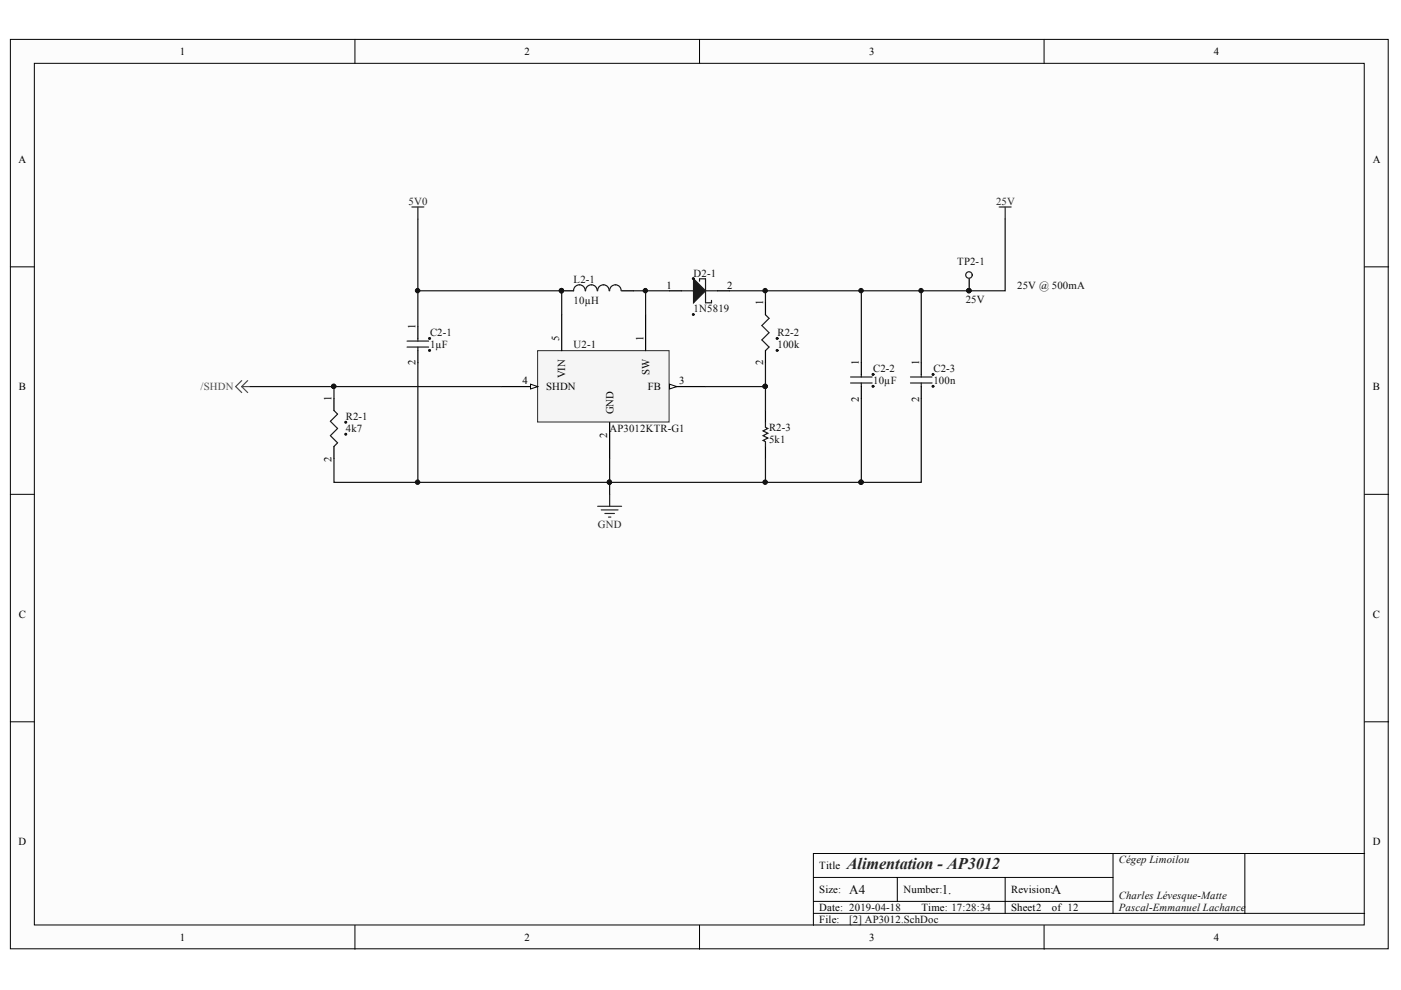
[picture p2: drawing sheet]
<svg xmlns="http://www.w3.org/2000/svg" width="297mm" height="210mm" viewBox="0 0 297 210" stroke-linecap="round" stroke-linejoin="round" font-family="sans-serif">
<g fill="#fcfcfc" stroke="#000" stroke-width=".21">
<path d="M2.2 8.4h292.1v192.8h-292.1z"/>
<path d="M7.3 13.4h281.9v182.7h-281.9z"/>
</g>
<g fill="none" stroke="#000" stroke-width=".21">
<path d="M75.3 8.4v5M148.3 8.4v5M221.4 8.4v5M2.2 56.6h5.1M289.3 56.6h5.1M2.2 104.8h5.1M289.3 104.8h5.1M2.2 153h5.1M289.3 153h5.1M75.3 196.2v5.1M148.3 196.2v5.1M172.5 186h63.5"/>
<path d="M172.5 193.7h116.8M172.5 191.1h63.5M190.2 186v5.1M213.1 186v7.7M221.4 196.2v5.1M236 181v12.7M263.9 181h-91.4v15.2M289.3 181h-25.4v12.7"/>
</g>
<path d="M88.6 46.4v22.9M213.1 46.4v15.3h-58.4M88.6 76.9v25.4M134.3 61.7h7.7M162.3 61.7v2.5M182.6 61.7v15.2M53 82h17.8v2.5M162.3 97.2v5.1M182.6 84.5v17.8h-111.8v-5.1" fill="none" stroke="#0e0e0e" stroke-width=".25"/>
<g fill="#0e0e0e" stroke="#0e0e0e" stroke-width=".21">
<circle cx="162.2" cy="61.6" r=".47"/>
<circle cx="88.5" cy="102.2" r=".47"/>
<circle cx="182.6" cy="61.6" r=".47"/>
<circle cx="164.8" cy="71.8" r=".21"/>
<circle cx="164.8" cy="74.3" r=".21"/>
<circle cx="91.1" cy="71.8" r=".21"/>
<circle cx="91.1" cy="74.3" r=".21"/>
<circle cx="73.3" cy="89.5" r=".2"/>
<circle cx="73.3" cy="92.1" r=".2"/>
<circle cx="147" cy="59.1" r=".2"/>
<circle cx="147" cy="66.7" r=".2"/>
<circle cx="182.6" cy="102.2" r=".47"/>
<circle cx="119" cy="61.6" r=".46"/>
<circle cx="162.2" cy="102.2" r=".47"/>
<circle cx="185.1" cy="79.4" r=".22"/>
<circle cx="185.1" cy="81.9" r=".21"/>
<circle cx="70.8" cy="81.9" r=".46"/>
</g>
<g fill="none" stroke="#1c1c1c" stroke-width=".25">
<path d="M148.3 59.6v-.5h1.3v5.1h1.3v-.5M86.3 73.6h4.6M86.3 72.3h4.6M88.6 71.8v.5M88.6 73.6v.7M124.1 61.7a1.23 1.23 0 0 0-1.3-1.3 1.23 1.23 0 0 0-1.2 1.3M126.6 61.7a1.23 1.23 0 0 0-1.2-1.3 1.23 1.23 0 0 0-1.3 1.3M129.2 61.7a1.22 1.22 0 0 0-1.3-1.3 1.22 1.22 0 0 0-1.2 1.3M131.7 61.7a1.22 1.22 0 0 0-1.2-1.3 1.22 1.22 0 0 0-1.2 1.3M144.5 61.7h2.5M149.6 61.7h2.5M162.3 66.7l.8 .8-1.6 1.5 1.6 1.5-1.6 1.6 1.6 1.5-.8 .7"/>
<path d="M180.3 79.9h4.6M182.6 79.4v.5M70.8 87l.8 .8-1.6 1.5 1.6 1.5-1.6 1.6 1.6 1.5-.8 .8M162.3 89.6v1l.5 .2-1 .6 1 .5-1 .5 1 .5-1 .5 .5 .2v1.1M180.3 81.2h4.6M182.6 81.2v.8"/>
</g>
<g fill="none" stroke="#000" stroke-width=".25">
<path d="M88.6 69.3v2.5M88.6 74.3v2.6M119.1 61.7h2.5M131.8 61.7h2.5M142 61.7h2.5M152.1 61.7h2.6M162.3 64.2v2.5M162.3 74.3v2.6M182.6 76.9v2.5M70.8 84.5v2.5M70.8 94.7v2.5M162.3 87v2.6"/>
<path d="M162.3 94.7v2.5M182.6 82v2.5"/>
</g>
<path d="M147 59.1l2.6 2.6-2.6 2.5z" fill="#1c1c1c" stroke="#1c1c1c" stroke-width=".25"/>
<path d="M51.2 82l1.3 1.2M51.2 80.7l-1.2 1.3 1.2 1.2M51.2 82h1.8M52.5 80.7l-1.3 1.3" fill="none" stroke="#4c4c4c" stroke-width=".25"/>
<path d="M87.3 43.9h2.6M88.6 43.9v2.5M211.8 43.9h2.6M213.1 43.9v2.5M126.7 107.3h5.1M127.5 108.1h3.5M128.2 108.9h2.1M129 109.6h.5M129.3 104.8v2.5" fill="none" stroke="#262626" stroke-width=".25"/>
<path d="M114 74.3h27.9v15.2h-27.9z" fill="#f5f5f5" stroke="#262626" stroke-width=".21"/>
<path d="M136.9 66.7v7.6M129.3 89.6v7.6M142 82h7.6" fill="none" stroke="#000" stroke-width=".25"/>
<path d="M142 81.5l1.5 .5-1.5 .5z" fill="#fcfcfc" stroke="#000" stroke-width=".21"/>
<path d="M106.4 82h7.6" fill="none" stroke="#000" stroke-width=".25"/>
<path d="M112.5 81.5l1.5 .5-1.5 .5z" fill="#fcfcfc" stroke="#000" stroke-width=".21"/>
<path d="M205.5 59.1v2.6M119.1 66.7v7.6M195.3 76.9v2.5M195.3 82v2.5" fill="none" stroke="#000" stroke-width=".25"/>
<path d="M88.6 61.7h30.5v5M136.9 61.7v5M162.3 76.9v5.1h-12.7M195.3 61.7v15.2M70.8 82h35.6M129.3 97.2v7.6M162.3 82v5M195.3 84.5v17.8h-12.7" fill="none" stroke="#0e0e0e" stroke-width=".25"/>
<g fill="#0e0e0e" stroke="#0e0e0e" stroke-width=".21">
<circle cx="129.2" cy="102.2" r=".46"/>
<circle cx="70.8" cy="81.9" r=".46"/>
<circle cx="119" cy="61.6" r=".46"/>
<circle cx="88.5" cy="61.6" r=".47"/>
<circle cx="136.8" cy="61.6" r=".46"/>
<circle cx="205.4" cy="61.6" r=".47"/>
<circle cx="197.8" cy="79.4" r=".21"/>
<circle cx="197.8" cy="81.9" r=".2"/>
<circle cx="195.3" cy="61.6" r=".46"/>
<circle cx="182.6" cy="102.2" r=".47"/>
<circle cx="162.2" cy="81.9" r=".46"/>
</g>
<g fill="none" stroke="#1c1c1c" stroke-width=".25">
<path d="M193 79.9h4.6M195.3 79.4v.5M193 81.2h4.6M195.3 81.2v.8"/>
<circle cx="205.4" cy="58.3" r=".69"/>
</g>
<text font-size="3.5" fill="#262626" x="179.5" y="184.3">Alimentation - AP3012</text>
<g font-size="2.8" fill="#0e0e0e">
<text x="180.1" y="189.5">A4</text>
<text x="199.7" y="189.5">1.</text>
<text x="223" y="189.5">A</text>
</g>
<g font-size="2.3">
<text x="38.1" y="11.7">1</text>
<text x="111.2" y="11.7">2</text>
<text x="184.3" y="11.7">3</text>
<text x="257.4" y="11.7">4</text>
<text x="3.9" y="34.5">A</text>
<text x="291.1" y="34.5">A</text>
<text x="141.3" y="61.2">1</text>
<text x="154.2" y="61.2">2</text>
<text x="161.8" y="64.7" transform="rotate(-90 161.8 64.7)">1</text>
<text x="88.1" y="69.8" transform="rotate(-90 88.1 69.8)">1</text>
<text x="88.1" y="77.5" transform="rotate(-90 88.1 77.5)">2</text>
<text x="118.6" y="72.3" transform="rotate(-90 118.6 72.3)">5</text>
<text x="136.4" y="72.3" transform="rotate(-90 136.4 72.3)">1</text>
<text x="161.8" y="77.5" transform="rotate(-90 161.8 77.5)">2</text>
<text x="182.1" y="77.4" transform="rotate(-90 182.1 77.4)">1</text>
<text x="194.9" y="77.4" transform="rotate(-90 194.9 77.4)">1</text>
<text x="4" y="82.7">B</text>
<text x="110.8" y="81.5">4</text>
<text x="115.8" y="82.7">SHDN</text>
<text x="119.8" y="80.2" transform="rotate(-90 119.8 80.2)">VIN</text>
<text x="137.3" y="82.7">FB</text>
<text x="137.7" y="79.6" transform="rotate(-90 137.7 79.6)">SW</text>
<text x="144" y="81.5">3</text>
<text x="291.1" y="82.7">B</text>
<text x="70.3" y="85" transform="rotate(-90 70.3 85)">1</text>
<text x="130.1" y="87.8" transform="rotate(-90 130.1 87.8)">GND</text>
<text x="182.1" y="85.2" transform="rotate(-90 182.1 85.2)">2</text>
<text x="194.9" y="85.2" transform="rotate(-90 194.9 85.2)">2</text>
<text x="128.7" y="92.8" transform="rotate(-90 128.7 92.8)">2</text>
<text x="70.3" y="97.8" transform="rotate(-90 70.3 97.8)">2</text>
<text x="4" y="131">C</text>
<text x="291.1" y="131">C</text>
<text x="3.9" y="179.2">D</text>
<text x="291.1" y="179.2">D</text>
<text x="173.7" y="184.3">Title</text>
<text x="173.7" y="189.4">Size:</text>
<text x="191.6" y="189.4">Number:</text>
<text x="214.4" y="189.4">Revision:</text>
<text x="173.7" y="193.2">Date: 2019-04-18</text>
<text x="173.7" y="195.7">File:</text>
<text x="195.4" y="193.2">Time: 17:28:34</text>
<text x="214.4" y="193.2">Sheet2</text>
<text x="223" y="193.2">of 12</text>
<text x="38.1" y="199.5">1</text>
<text x="111.2" y="199.5">2</text>
<text x="184.3" y="199.5">3</text>
<text x="257.4" y="199.5">4</text>
</g>
<g font-size="2.3" fill="#262626">
<text x="86.6" y="43.4">5V0</text>
<text x="211.2" y="43.4">25V</text>
<text x="126.8" y="112">GND</text>
</g>
<g font-size="2.3" fill="#0e0e0e">
<text x="121.6" y="59.9">L2-1</text>
<text x="147.1" y="58.6">D2-1</text>
<text x="203" y="56.1">TP2-1</text>
<text x="121.6" y="64.5">10µH</text>
<text x="204.7" y="64.2">25V</text>
<text x="215.7" y="61.2">25V @ 500mA</text>
<text x="91.2" y="71.3">C2-1</text>
<text x="147.1" y="66.2">1N5819</text>
<text x="164.8" y="71.3">R2-2</text>
<text x="91.2" y="73.9">1µF</text>
<text x="121.6" y="73.9">U2-1</text>
<text x="164.8" y="73.9">100k</text>
<text x="185.1" y="78.9">C2-2</text>
<text x="185.1" y="81.5">10µF</text>
<text x="197.9" y="78.9">C2-3</text>
<text x="197.9" y="81.5">100n</text>
<text x="73.3" y="89.1">R2-1</text>
<text x="73.3" y="91.6">4k7</text>
<text x="129.2" y="91.6">AP3012KTR-G1</text>
<text x="163.1" y="91.3">R2-3</text>
<text x="163.1" y="93.9">5k1</text>
<text x="237.2" y="183">CégepLimoilou</text>
<text x="237.2" y="190.6">Charles Lévesque-Matte</text>
<text x="180.1" y="195.7">[2] AP3012.SchDoc</text>
<text x="237.2" y="193.2">Pascal-Emmanuel Lachance</text>
</g>
<text font-size="2.3" fill="#4c4c4c" x="42.5" y="82.7">/SHDN</text>
</svg>
